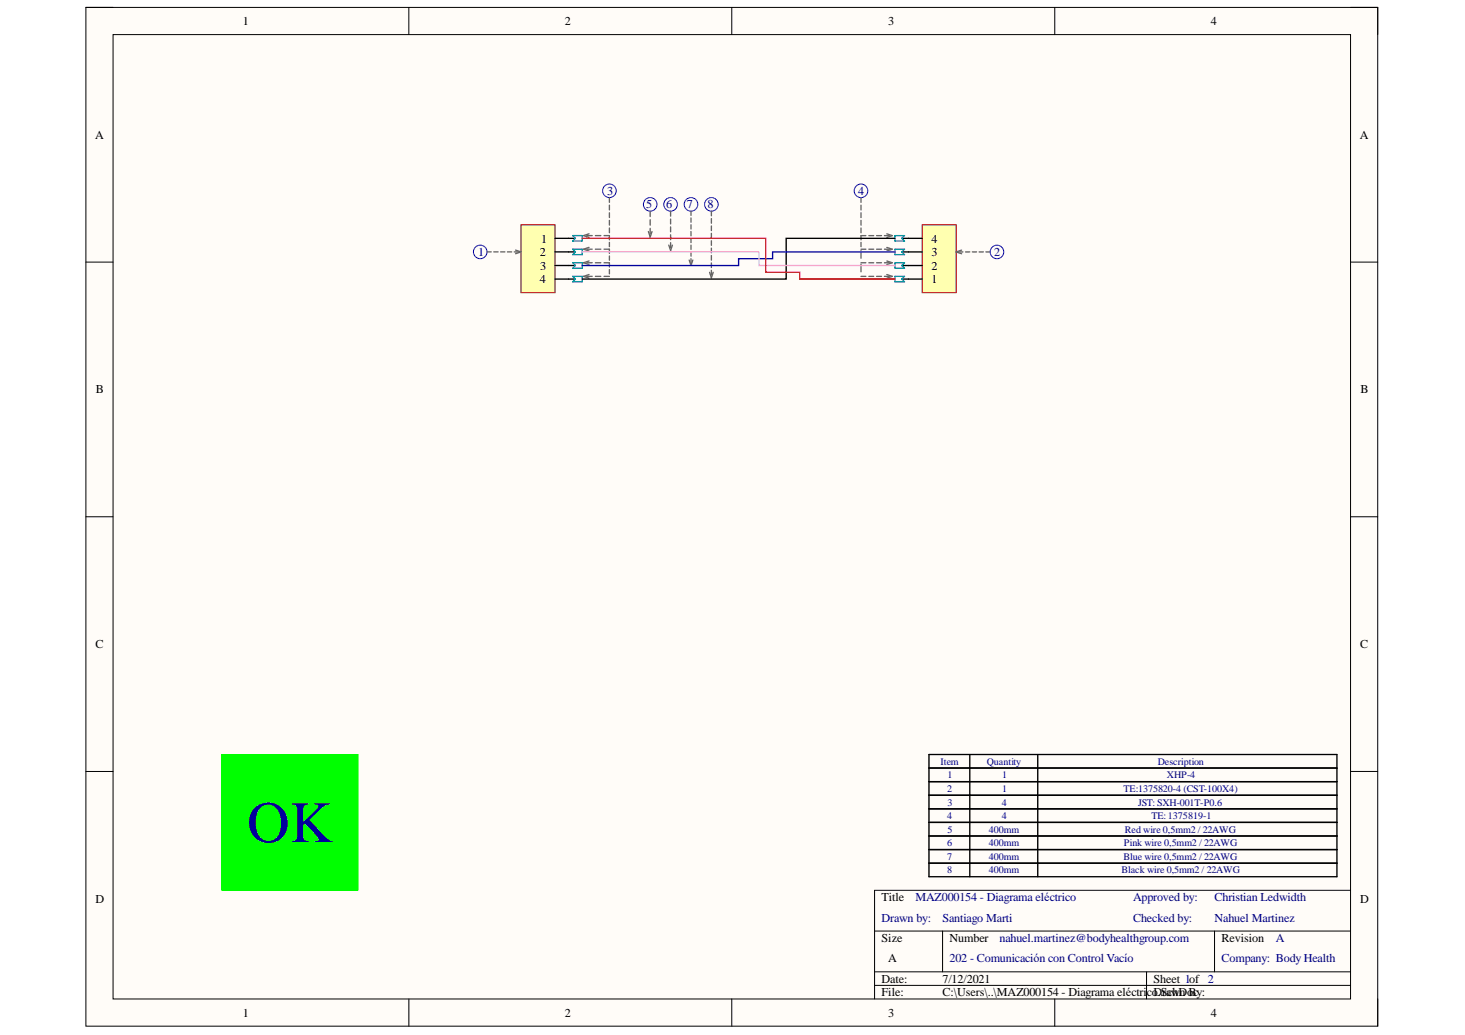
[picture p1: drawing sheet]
<svg xmlns="http://www.w3.org/2000/svg" width="297mm" height="210mm" viewBox="0 0 297 210" stroke-linecap="round" stroke-linejoin="round" font-family="sans-serif">
<path d="M17.4 1.5h261.9v206.6h-261.9z" fill-rule="evenodd" fill="#fffcf8"/>
<path d="M17.4 1.5h261.9v206.6h-261.9z" fill="none" stroke="#000" stroke-width=".2"/>
<path d="M22.9 7h250.9v195.6h-250.9z" fill-rule="evenodd" fill="#fffcf8"/>
<g fill="none" stroke="#000" stroke-width=".2">
<path d="M17.4 1.5h5.5M22.9 7h250.9v195.6h-250.9zM82.9 1.5v5.5M148.4 1.5v5.5M213.9 1.5v5.5M273.8 1.5h5.5v5.5M17.4 53.2h5.5M273.8 53.2h5.5M17.4 104.8h5.5M273.8 104.8h5.5M17.4 156.5h5.5M273.8 156.5h5.5"/>
<path d="M177.3 188.8h96.5M177.3 197.1h96.5M177.3 199.8h96.5M191.1 188.8v8.3M232.5 197.1v5.5M246.3 188.8v8.3M273.8 180.6h-96.5v22M82.9 202.6v5.5M148.4 202.6v5.5M213.9 202.6v5.5M279.3 202.6v5.5"/>
</g>
<path d="M188.4 153h82.7v24.8h-82.7zM188.4 155.8h82.7M188.4 158.5h82.7M196.6 153v24.8M210.4 153v24.8M188.4 161.3h82.7M188.4 164h82.7M188.4 166.8h82.7M188.4 169.5h82.7M188.4 172.3h82.7M188.4 175.1h82.7" fill="none" stroke="#000" stroke-width=".27"/>
<path d="M105.6 45.6h6.9v13.8h-6.9z" fill-rule="evenodd" fill="#ffffb0"/>
<path d="M105.6 45.6h6.9v13.8h-6.9z" fill="none" stroke="#800000" stroke-width=".2"/>
<path d="M112.5 48.3h4.2M112.5 51.1h4.2M112.5 53.8h4.2M112.5 56.6h4.2" fill="none" stroke="#000" stroke-width=".27"/>
<g fill="none" stroke="#00f" stroke-width=".2">
<circle cx="123.6" cy="38.7" r="1.38"/>
<circle cx="97.4" cy="51.1" r="1.38"/>
<circle cx="202.1" cy="51.1" r="1.37"/>
</g>
<path d="M116.1 47.8h1.9v1.1h-1.9l.6-.6zM116.1 50.5h1.9v1.1h-1.9l.6-.5zM116.1 53.3h1.9v1.1h-1.9l.6-.6zM116.1 56h1.9v1.2h-1.9l.6-.6z" fill="none" stroke="#009cca" stroke-width=".27"/>
<path d="M187 45.6h6.9v13.8h-6.9z" fill-rule="evenodd" fill="#ffffb0"/>
<path d="M187 45.6h6.9v13.8h-6.9z" fill="none" stroke="#800000" stroke-width=".2"/>
<path d="M181.5 48.3h-22.1v8.3h-41.4M182.8 56.6h4.2M182.8 53.9h4.2M182.8 51.1h4.2M182.8 48.3h4.2" fill="none" stroke="#000" stroke-width=".27"/>
<g fill="none" stroke="#00f" stroke-width=".2">
<circle cx="174.6" cy="38.7" r="1.38"/>
<circle cx="131.8" cy="41.4" r="1.38"/>
<circle cx="136" cy="41.4" r="1.38"/>
<circle cx="140.1" cy="41.4" r="1.38"/>
<circle cx="144.2" cy="41.4" r="1.38"/>
</g>
<path d="M181.5 47.8h1.9l-.6 .5 .6 .6h-1.9zM181.5 50.5h1.9l-.6 .6 .6 .5h-1.9zM181.5 53.3h1.9l-.6 .6 .6 .5h-1.9zM181.5 56h1.9l-.6 .6 .6 .6h-1.9z" fill="none" stroke="#009cca" stroke-width=".27"/>
<g fill="none" stroke="#646464" stroke-width=".27">
<path d="M98.7 51.1h.9M100.1 51.1h.9M101.5 51.1h.9M102.9 51.1h.8M104.3 51.1h.8M104.5 50.7l1.1 .4-1.1 .4M119 50.5h1.1M119 47.8h1.1M119 53.3h1.1M119 56h1.1M119.4 50.2l-1.1 .3 1.1 .4M119.4 47.4l-1.1 .4 1.1 .4"/>
<path d="M119.4 52.9l-1.1 .4 1.1 .4M119.4 55.7l-1.1 .3 1.1 .4M120.7 50.5h1.1M120.7 47.8h1.1M120.7 53.3h1.1M120.7 56h1.1M122.5 47.8h1.1v.8M122.5 50.5h1.1v.9M122.5 53.3h1.1v.9M122.5 56h1.1M123.6 40.1v.9M123.6 41.6v1"/>
<path d="M123.6 43.2v.9M123.6 44.7v1M123.6 46.2v1M123.6 49.2v.8M123.6 51.9v.9M123.6 54.7v.8M131.5 47l.3 1.1 .4-1.1M131.8 42.8v1.1M131.8 44.6v1.1M131.8 46.3v1.1M135.6 49.7l.4 1.1 .3-1.1M136 42.8v1"/>
<path d="M136 44.4v1M136 46v1M136 47.6v1M136 49.2v1M139.7 52.7l.4 1.1 .4-1.1M140.1 42.8v.9M140.1 44.2v.9M140.1 45.6v.8M140.1 47v.8M140.1 48.3v.9M140.1 49.7v.9M140.1 51.1v.8"/>
<path d="M140.1 52.5v.8M143.9 55.2l.3 1.1 .4-1.1M144.2 42.8v1M144.2 44.3v1M144.2 45.8v1M144.2 47.3v1M144.2 48.8v1M144.2 50.3v1M144.2 51.8v1M144.2 53.3v1M144.2 54.8v1M174.6 50.5h1"/>
<path d="M174.6 53.3h1M174.6 56h1M174.6 40.1v.9M174.6 41.6v1M174.6 43.2v.9M174.6 44.7v1M174.6 46.2v1M174.6 49.2v.8M174.6 50.8v1.6M174.6 53.6v1.5M175.6 47.8h-1v.8M176.2 50.5h.9"/>
<path d="M176.2 47.8h.9M176.2 53.3h.9M176.2 56h.9M177.7 50.5h1M177.7 47.8h1M177.7 53.3h1M177.7 56h1M179.3 50.5h1M179.3 47.8h1M179.3 53.3h1M179.3 56h1M179.8 47.4l1.1 .4-1.1 .4"/>
<path d="M179.8 50.2l1.1 .3-1.1 .4M179.8 52.9l1.1 .4-1.1 .4M179.8 55.7l1.1 .3-1.1 .4M194.4 51.1h.8M195 50.7l-1.1 .4 1.1 .4M195.8 51.1h.8M197.1 51.1h.9M198.5 51.1h.9M199.9 51.1h.9"/>
</g>
<path d="M181.5 51.1h-24.8v1.4h-6.9v1.4h-31.8" fill="none" stroke="#00f" stroke-width=".27"/>
<path d="M118 51.1h35.9v2.8h27.6" fill="none" stroke="#f9f" stroke-width=".27"/>
<path d="M118 48.3h37.3v6.9h6.9v1.4h19.3" fill="none" stroke="#f00" stroke-width=".27"/>
<path d="M45 153h27.6v27.6h-27.6z" fill-rule="evenodd" fill="#0f0"/>
<path d="M45 153h27.6v27.6h-27.6z" fill="none" stroke="#0f0" stroke-width=".2"/>
<text font-size="11.9" fill="#000080" x="50.1" y="170.8">OK</text>
<g font-size="2.5">
<text x="49.2" y="5.1">1</text>
<text x="114.5" y="5.1">2</text>
<text x="180.1" y="5.1">3</text>
<text x="245.5" y="5.1">4</text>
<text x="19.3" y="28.1">A</text>
<text x="275.7" y="28.1">A</text>
<text x="109.5" y="51.9">2</text>
<text x="109.7" y="49.2">1</text>
<text x="188.9" y="51.9">3</text>
<text x="188.9" y="49.2">4</text>
<text x="109.5" y="57.5">4</text>
<text x="109.5" y="54.7">3</text>
<text x="188.9" y="57.5">1</text>
<text x="188.9" y="54.7">2</text>
<text x="19.5" y="79.8">B</text>
<text x="275.9" y="79.8">B</text>
<text x="19.4" y="131.5">C</text>
<text x="275.8" y="131.5">C</text>
<text x="19.4" y="183.1">D</text>
<text x="178.7" y="182.8">Title</text>
<text x="275.8" y="183.1">D</text>
<text x="178.7" y="191">Size</text>
<text x="192.5" y="191">Number</text>
<text x="247.7" y="191">Revision</text>
<text x="180.1" y="195.2">A</text>
<text x="178.7" y="199.3">Date:</text>
<text x="178.7" y="202.1">File:</text>
<text x="191.1" y="199.3">7/12/2021</text>
<text x="191.1" y="202.1">C:\Users\..\MAZ000154 - Diagrama eléctricoDrawn By:</text>
<text x="233.9" y="199.3">Sheet 1of 2</text>
<text x="234.8" y="202.1">.SchDoc</text>
<text x="49.2" y="206.2">1</text>
<text x="114.5" y="206.2">2</text>
<text x="180.1" y="206.2">3</text>
<text x="245.5" y="206.2">4</text>
</g>
<g font-size="2.5" fill="#000080">
<text x="123.1" y="39.6">3</text>
<text x="174" y="39.6">4</text>
<text x="131" y="42.3">5</text>
<text x="135.1" y="42.3">6</text>
<text x="139.2" y="42.3">7</text>
<text x="143.5" y="42.3">8</text>
<text x="96.9" y="51.9">1</text>
<text x="201.6" y="51.9">2</text>
<text x="185.6" y="182.8">MAZ000154 - Diagrama eléctrico</text>
<text x="229.8" y="182.8">Approved by:</text>
<text x="246.2" y="182.8">Christian Ledwidth</text>
<text x="178.7" y="187">Drawn by:</text>
<text x="191.1" y="187">Santiago Marti</text>
<text x="202.7" y="191">nahuel.martinez@bodyhealthgroup.com</text>
<text x="229.8" y="187">Checked by:</text>
<text x="246.2" y="187">Nahuel Martinez</text>
<text x="258.7" y="191">A</text>
<text x="192.5" y="195.2">202 - Comunicación con Control Vacío</text>
<text x="247.7" y="195.2">Company: Body Health</text>
</g>
<g font-size="2" fill="#000080">
<text x="190.7" y="155.1">Item</text>
<text x="200.1" y="155.1">Quantity</text>
<text x="234.7" y="155.1">Description</text>
<text x="192" y="160.6">2</text>
<text x="192.1" y="157.8">1</text>
<text x="203.2" y="157.8">1</text>
<text x="203.2" y="160.6">1</text>
<text x="227.8" y="160.6">TE:1375820-4 (CST-100X4)</text>
<text x="236.6" y="157.8">XHP-4</text>
<text x="192" y="166.1">4</text>
<text x="192.1" y="163.4">3</text>
<text x="203.1" y="163.4">4</text>
<text x="203.1" y="166.1">4</text>
<text x="230.8" y="163.4">JST: SXH-001T-P0.6</text>
<text x="233.5" y="166.1">TE:1375819-1</text>
<text x="192" y="171.6">6</text>
<text x="192.1" y="168.9">5</text>
<text x="200.5" y="168.9">400mm</text>
<text x="200.5" y="171.6">400mm</text>
<text x="227.9" y="171.6">Pink wire 0,5mm2 / 22AWG</text>
<text x="228.1" y="168.9">Red wire 0,5mm2 / 22AWG</text>
<text x="192" y="174.4">7</text>
<text x="192" y="177.1">8</text>
<text x="200.5" y="174.4">400mm</text>
<text x="200.5" y="177.1">400mm</text>
<text x="227.4" y="177.1">Black wire 0,5mm2 / 22AWG</text>
<text x="227.8" y="174.4">Blue wire 0,5mm2 / 22AWG</text>
</g>
</svg>
